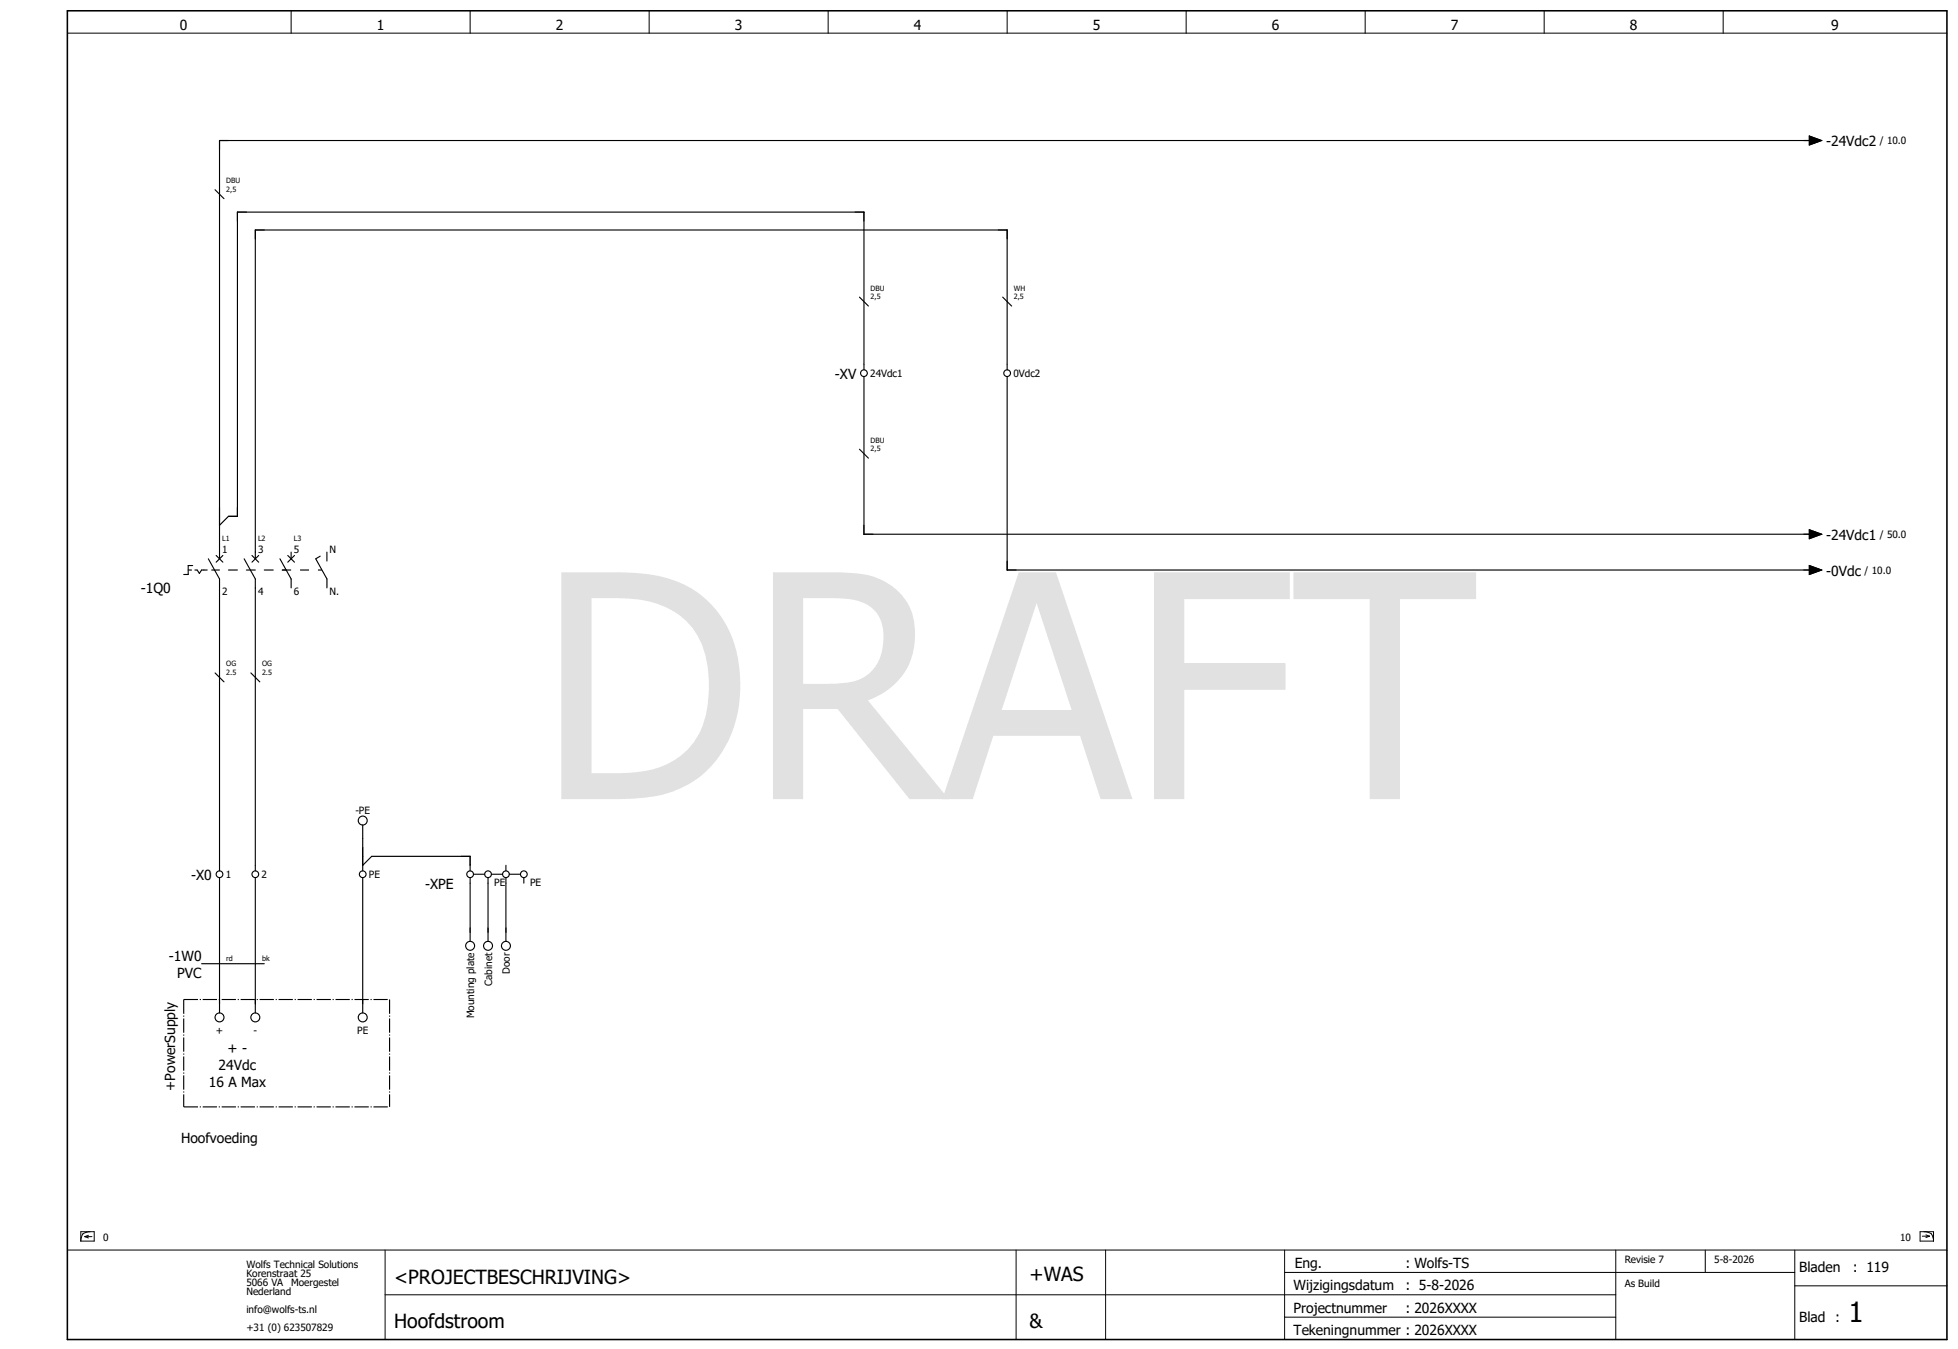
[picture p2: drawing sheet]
<svg xmlns="http://www.w3.org/2000/svg" width="438mm" height="302mm" viewBox="0 0 438 302" stroke-linecap="round" stroke-linejoin="round" font-family="sans-serif">
<g fill="none" stroke="#000" stroke-width=".22">
<path d="M15.1 7.4h420M65.1 2.4v5M105.1 2.4v5M145.1 2.4v5M185.1 2.4v5M225.1 2.4v5M265.1 2.4v5M305.1 2.4v5M345.1 2.4v5M385.1 2.4v5M15.1 279.4h420M18.1 275.3h3v2.1h-3z"/>
<path d="M18.5 275.8l-.3 .8-.1 .8M19 276.4h1.6M19 276.4l.8 .3M19.8 276.1l-.8 .3M20.2 275.3l-.9 .1-.8 .4M86.1 279.4v20M227.1 279.4v20M247.1 279.4v20M287.1 279.4v20M361.1 279.4v20M381.1 279.4v5M401.1 279.4v20"/>
<path d="M429.1 275.3h3v2.1h-3zM429.6 276.3h1.6M430 275.3l.8 .1 .8 .4M430.4 276l.8 .3M431.2 276.3l-.8 .3M431.6 275.8l.3 .8 .2 .8M86.1 289.4h275M287.1 284.4h114M287.1 294.4h74M401.1 287.4h34"/>
</g>
<path d="M15.1 2.4h420v297h-420z" fill="none" stroke="#000" stroke-width=".35"/>
<g fill="none" stroke="#000" stroke-width=".25">
<path d="M404.3 30.4l2.8 1-2.8 1zM405.1 31.4h-356v93.5M48.1 42.4l2 2M192.1 66.4l2 2M224.1 66.4l2 2M193.1 84.2v35.2h212M193.1 82.7v-35.3h-140v68h-2l-2 2M225.1 82.7v-31.3h-168v73.5M225.1 84.2v43.2h180M192.1 100.4l2 2M404.3 118.4l2.8 1-2.8 1zM42.1 127.4h.7"/>
<path d="M43.1 126.4h-1v2h-1M43.6 127.4h.5l.5 .8 .5-.8h1.2M46.6 124.9l2.5 4.5v65.3M47.3 127.4h1.8M48.3 124.2l1.5 1.5M49.8 124.2l-1.5 1.5M51.1 127.4h2M54.6 124.9l2.5 4.5v65.3M55.1 127.4h2M56.3 124.2l1.5 1.5M57.8 124.2l-1.5 1.5M59.1 127.4h2"/>
<path d="M62.6 124.9l2.5 4.5v2M63.1 127.4h.8M64.3 124.2l1.5 1.5M65.1 123.4v1.5M65.8 124.2l-1.5 1.5M71.6 124.3l-1 .6 2.5 4.5v2M73.1 123.4v2M404.3 126.4l2.8 1-2.8 1zM48.1 150.4l2 2M56.1 150.4l2 2M49.1 196.2v30.2M57.1 196.2v30.2"/>
<path d="M81.1 193.4l2-2h22v3.3M81.1 184.4v10.3M81.1 196.2v30.2M105.1 196.2v14.2M105.8 195.4h2.5M109.1 196.2v14.2M109.8 195.4h2.5M113.1 193.4v1.3M113.1 196.2v14.2M113.8 195.4h2.5M117.1 196.2v1.2M45.1 215.4h14"/>
<circle cx="193.1" cy="83.4" r=".75"/>
<circle cx="225.1" cy="83.4" r=".75"/>
<circle cx="49.1" cy="195.4" r=".75"/>
<circle cx="57.1" cy="195.4" r=".75"/>
<circle cx="81.1" cy="195.4" r=".75"/>
<circle cx="81.1" cy="183.4" r="1"/>
<circle cx="105.1" cy="195.4" r=".75"/>
<circle cx="109.1" cy="195.4" r=".75"/>
<circle cx="113.1" cy="195.4" r=".75"/>
<circle cx="117.1" cy="195.4" r=".75"/>
<circle cx="105.1" cy="211.4" r="1"/>
<circle cx="109.1" cy="211.4" r="1"/>
<circle cx="113.1" cy="211.4" r="1"/>
<circle cx="49.1" cy="227.4" r="1"/>
<circle cx="57.1" cy="227.4" r="1"/>
<circle cx="81.1" cy="227.4" r="1"/>
</g>
<path d="M63.1 127.4h8.8" fill="none" stroke="#000" stroke-width=".25" stroke-dasharray="2 2" stroke-linecap="butt"/>
<path d="M41.1 223.4h46M41.1 223.4v24M87.1 223.4v24M41.1 247.4h46" fill="none" stroke="#000" stroke-width=".25" stroke-dasharray="3.2 .4 .2 .4" stroke-linecap="butt"/>
<path d="M404.3 30.4l2.8 1-2.8 1zM404.3 118.4l2.8 1-2.8 1zM404.3 126.4l2.8 1-2.8 1z" fill="#000" stroke="#000" stroke-width=".22"/>
<text font-size="69.7" fill="#e1e1e1" x="120.3" y="178.6">DRAFT</text>
<text font-size="6.2" x="413.1" y="295.4">1</text>
<g font-size="4.3">
<text x="88.1" y="286.9">&lt;PROJECTBESCHRIJVING&gt;</text>
<text x="230.1" y="286.4">+WAS</text>
<text x="88.1" y="296.9">Hoofdstroom</text>
<text x="230.1" y="296.9">&amp;</text>
</g>
<g font-size="3.1">
<text x="40.2" y="6.8">0</text>
<text x="84.2" y="6.8">1</text>
<text x="124.2" y="6.8">2</text>
<text x="164.2" y="6.8">3</text>
<text x="204.2" y="6.8">4</text>
<text x="244.2" y="6.8">5</text>
<text x="284.2" y="6.8">6</text>
<text x="324.2" y="6.8">7</text>
<text x="364.2" y="6.8">8</text>
<text x="409.2" y="6.8">9</text>
<text x="408.1" y="32.6">-24Vdc2</text>
<text x="186.6" y="84.6">-XV</text>
<text x="408.1" y="120.6">-24Vdc1</text>
<text x="408.1" y="128.6">-0Vdc</text>
<text x="31.5" y="132.6">-1Q0</text>
<text x="42.7" y="196.6">-X0</text>
<text x="95" y="198.7">-XPE</text>
<text x="37.7" y="214.8">-1W0</text>
<text x="39.6" y="218.5">PVC</text>
<text x="48.9" y="239.2">24Vdc</text>
<text x="50.9" y="235.4">+ -</text>
<text x="39.2" y="243.8" transform="rotate(-90 39.2 243.8)">+PowerSupply</text>
<text x="46.7" y="242.9">16 A Max</text>
<text x="40.5" y="255.4">Hoofvoeding</text>
<text x="289.3" y="283.4">Eng.</text>
<text x="314.1" y="283.4">: Wolfs-TS</text>
<text x="402.1" y="284.4">Bladen</text>
<text x="414.1" y="284.4">: 119</text>
<text x="289.1" y="288.4">Wijzigingsdatum</text>
<text x="289.1" y="293.4">Projectnummer</text>
<text x="314.1" y="288.4">: 5-8-2026</text>
<text x="314.1" y="293.4">: 2026XXXX</text>
<text x="289.1" y="298.4">Tekeningnummer : 2026XXXX</text>
<text x="402.1" y="295.4">Blad :</text>
</g>
<g font-size="2.2">
<text x="420.1" y="32.3">/ 10.0</text>
<text x="194.5" y="84.3">24Vdc1</text>
<text x="226.5" y="84.3">0Vdc2</text>
<text x="49.7" y="123.5">1</text>
<text x="57.7" y="123.5">3</text>
<text x="65.7" y="123.5">5</text>
<text x="73.7" y="123.5">N</text>
<text x="420.1" y="120.3">/ 50.0</text>
<text x="416.7" y="128.3">/ 10.0</text>
<text x="49.7" y="133">2</text>
<text x="57.7" y="133">4</text>
<text x="65.7" y="133">6</text>
<text x="73.7" y="133">N.</text>
<text x="79.4" y="181.9">-PE</text>
<text x="50.5" y="196.3">1</text>
<text x="58.5" y="196.3">2</text>
<text x="82.5" y="196.3">PE</text>
<text x="110.5" y="198">PE</text>
<text x="118.5" y="198">PE</text>
<text x="109.9" y="220.3" transform="rotate(-90 109.9 220.3)">Cabinet</text>
<text x="113.9" y="217.7" transform="rotate(-90 113.9 217.7)">Door</text>
<text x="105.9" y="227.6" transform="rotate(-90 105.9 227.6)">Mounting plate</text>
<text x="48.2" y="231.1">+</text>
<text x="56.6" y="231.1">-</text>
<text x="79.8" y="231.1">PE</text>
<text x="23.1" y="277.4">0</text>
<text x="424.6" y="277.4">10</text>
<text x="55.1" y="283.4">Wolfs Technical Solutions</text>
<text x="55.1" y="285.4">Korenstraat 25</text>
<text x="55.1" y="287.4">5066 VA</text>
<text x="65.1" y="287.4">Moergestel</text>
<text x="363.1" y="282.4">Revisie 7</text>
<text x="363.1" y="287.6">As Build</text>
<text x="383.1" y="282.4">5-8-2026</text>
<text x="55.1" y="289.4">Nederland</text>
<text x="55.1" y="293.4">info@wolfs-ts.nl</text>
<text x="55.1" y="297.4">+31 (0) 623507829</text>
</g>
<g font-size="1.6">
<text x="50.6" y="41">DBU</text>
<text x="50.6" y="42.9">2,5</text>
<text x="194.6" y="65">DBU</text>
<text x="226.6" y="65">WH</text>
<text x="194.6" y="66.9">2,5</text>
<text x="226.6" y="66.9">2,5</text>
<text x="194.6" y="100.9">2,5</text>
<text x="194.6" y="99">DBU</text>
<text x="49.7" y="121">L1</text>
<text x="57.7" y="121">L2</text>
<text x="65.7" y="121">L3</text>
<text x="50.6" y="149">OG</text>
<text x="58.6" y="149">OG</text>
<text x="50.6" y="150.9">2.5</text>
<text x="58.6" y="150.9">2.5</text>
<text x="50.6" y="214.9">rd</text>
<text x="58.6" y="214.9">bk</text>
</g>
</svg>
